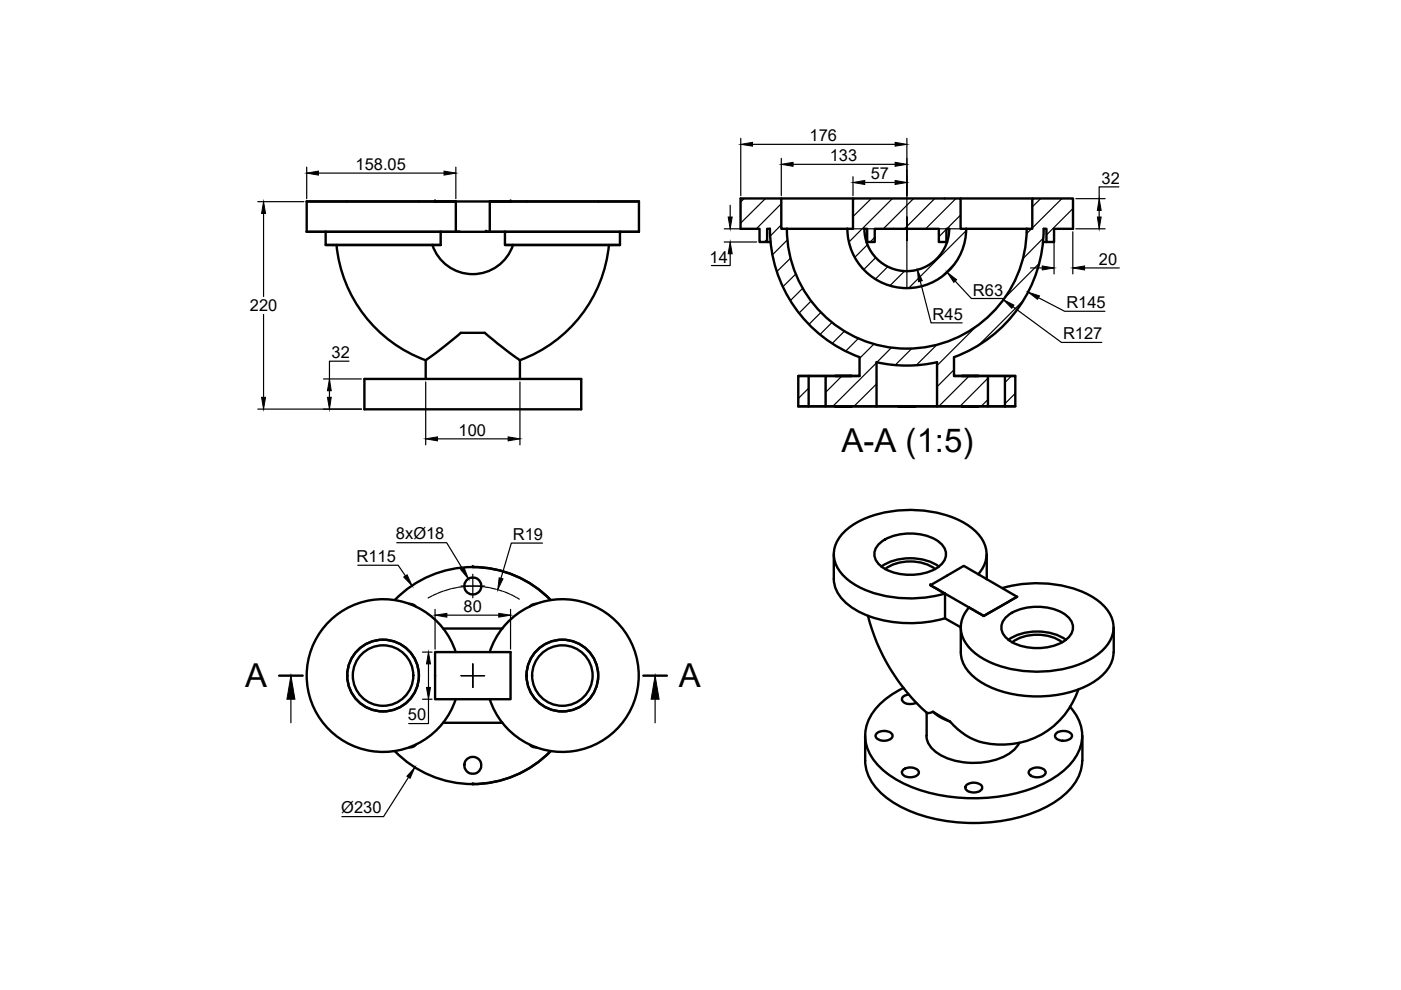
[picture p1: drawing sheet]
<svg xmlns="http://www.w3.org/2000/svg" width="297mm" height="210mm" viewBox="0 0 297 210" stroke-linecap="round" stroke-linejoin="round" font-family="sans-serif">
<!-- layer: MD_Visible -->
<g fill="none" stroke="#000" stroke-width=".51">
<path d="M65 42.7h70.5M65 49.1h32.5M65 42.7h31.6M65 49.1h4M65 42.7v6.4M69 49.1h24.4M69 51.9h24.4M69 49.1v2.8h24.4M71.3 51.9a29 29 0 0 0 18.9 24.5M92.2 42.7h4.4M93.4 49.1h13.7M93.4 49.1v2.8"/>
<path d="M96.6 42.7v6.4M103 49.1h32.5M103.8 42.7h4.4M103.8 42.7h31.7M103.8 42.7v6.4M107.1 49.1h24.3M107.1 51.9h24.3M107.1 49.1v2.8h24.3M108.8 51.9a9 9 0 0 1-8.6 6.2 9 9 0 0 1-8.5-6.2M129.1 51.9a29 29 0 0 1-18.9 24.5M131.4 49.1v2.8M131.4 49.1h4.1"/>
<path d="M135.5 42.7v6.4M162.6 51.3h.8M165.7 42.1v6.4h1.1M166.8 48.5h12.9M166.8 48.5a25.4 25.4 0 0 0 25.5 25.4 25.4 25.4 0 0 0 25.4-25.4M179.7 48.5h1.1v-6.4h22.9v6.4h1.2M179.7 48.5a12.6 12.6 0 0 0 12.6 12.6 12.6 12.6 0 0 0 12.6-12.6M180.8 42.1h-23.8v6.4h4v2.8h1.6v-2.8h.6a29 29 0 0 0 19.1 27.2l-.1 4h-7.2v6.4h10.8v-9.3a29 29 0 0 0 12.9 0v9.3h10.8v-6.4h-7.2v-4a29 29 0 0 0 19-27.2h.6v2.8h1.6v-2.8h4v-6.4h-8.6v6.4h-1.2M183.7 51.3h.2M200.7 51.3h-1.6v-2.8h-13.6v2.8h-1.6v-2.8h-.6a9 9 0 0 0 8.9 9 9 9 0 0 0 9.1-9h-.6v2.8h.1M203.7 42.1h15.2M204.9 48.5h12.8"/>
<path d="M221.1 51.3h.8M110.2 76.4l-4.7-3.6-2.7-2.2h-5.1l-4.5 3.7-2.9 2.1v3.9M110.2 76.4v3.9M169.2 79.7h13M171.5 79.7h3.5M177 79.7h3.6zM202.3 79.7h13M203.9 79.7h3.6zM209.5 79.7h3.6M213.1 79.7h2.2v6.4h-2.2zM77.3 80.3h45.9v6.5h-45.9zM169.2 86.1v-6.4h2.3v6.4"/>
<path d="M169.2 86.1h46.1M169.2 86.1h2.3M171.5 86.1h3.5M177 86.1h3.6zM185.8 86.1h12.9M190.5 86.1h3.6zM203.9 86.1h3.6zM209.5 86.1h3.6M176.8 117.5v5.2a7.8 7.8 0 0 0 4.2 6.4 25.3 25.3 0 0 0 19.3 2M186.2 115.5a9.9 9.9 0 0 1 8.4-2.3 7.8 7.8 0 0 1 5.6 3 2.96 2.96 0 0 1-1 3.9 11.3 11.3 0 0 1-12.4 0 2.96 2.96 0 0 1-.6-4.6zM209.2 117.5v5.3M86.7 128a1.83 1.83 0 0 1 1.4 .6"/>
<path d="M92.2 138.3h16v10h-16zM94 133.3h12.5M96.6 138.2a16.2 16.2 0 0 0-24.9-8.1 16.2 16.2 0 0 0 0 26.2 16.2 16.2 0 0 0 24.9-8.1M100.2 120.2a23 23 0 0 1 16.5 7 23 23 0 0 0-33 0M103.8 138.2a16.2 16.2 0 0 1 24.9-8.1 16.2 16.2 0 0 1 0 26.2 16.2 16.2 0 0 1-24.9-8.1M113.7 128a1.83 1.83 0 0 0-1.3 .6M184 130.6a40.5 40.5 0 0 0 12.7 20.6l1.1-.3 3.6 2.1M186.9 120.1a11.4 11.4 0 0 1 12.2 0M187.7 120.7a9.5 9.5 0 0 1 10.6 0M197.3 124.1l3.1 1.8M200.4 125.9v5.2l3.3 1.9M203.7 133.1v5.2a7.6 7.6 0 0 0 4.2 6.3 24.9 24.9 0 0 0 24 0 8 8 0 0 0 4.2-6.3"/>
<path d="M205.4 128.8l3.2 1.8M207.4 121.8a6.1 6.1 0 0 0-.2-8.8 18.6 18.6 0 0 0-11.8-4.8 23.6 23.6 0 0 0-15.1 3.5 6.7 6.7 0 0 0-3.2 7.6 11.4 11.4 0 0 0 7.3 6.1 26.7 26.7 0 0 0 15.9 .4M209.2 122.7v.1M212.5 124.7a25.1 25.1 0 0 1 19.5 2.1 7.8 7.8 0 0 1 4.1 6.5 8 8 0 0 1-4.7 6.4 25 25 0 0 1-23.7-.5 7.7 7.7 0 0 1-4-6.5 6.5 6.5 0 0 1 1.8-3.9M213.1 131.1a9.9 9.9 0 0 1 8.4-2.4 7.8 7.8 0 0 1 5.6 3 2.96 2.96 0 0 1-1 3.9 11.3 11.3 0 0 1-12.4 0 2.96 2.96 0 0 1-.6-4.5zM213.8 135.7a11.4 11.4 0 0 1 12.2 0M214.6 136.2a9.5 9.5 0 0 1 10.6 0M215.6 126.5l-7 4.1M215.6 126.5l-11.3-6.5-7 4.1 11.3 6.5M236.1 133.1v5.2M83.7 159.2a23 23 0 0 0 33 0 23 23 0 0 1-16.5 7M88.1 157.9a1.83 1.83 0 0 1-1.4 .6"/>
<path d="M94 153.2h12.5M112.4 157.9a1.83 1.83 0 0 0 1.3 .6M183.4 156v5.2a10.1 10.1 0 0 0 4.7 8.1 31.1 31.1 0 0 0 18.3 5.2 31.1 31.1 0 0 0 18.4-5.2 10.5 10.5 0 0 0 4.6-8.1M185.8 155.5a2.51 2.51 0 0 1 3.4 .2 1.13 1.13 0 0 1-1.2 1.3 1.81 1.81 0 0 1-2.4-1.1zM191.5 145.9a14.7 14.7 0 0 0-7.6 7.3 8.7 8.7 0 0 0 2.7 9.5 26.7 26.7 0 0 0 15.4 6.3 34.5 34.5 0 0 0 21.6-4.2 11.9 11.9 0 0 0 5.8-7.7 8.8 8.8 0 0 0-2.6-7.3M192.7 147.2l-.4 .1a.91 .91 0 0 0-1 .7 .91 .91 0 0 0 .6 1.1l1.2 .2 1.2-.3M196.4 156a5 5 0 0 0 3 4.1 15.4 15.4 0 0 0 15-.6l1.3-1.3 .4-.7M196.5 151.1v4.9M197.8 150.9l1.8 1.3 1.8 .8M223.9 155.5a2.33 2.33 0 0 1 3.4 .4 1.81 1.81 0 0 1-2.3 1.1 1.01 1.01 0 0 1-1-.4 1.01 1.01 0 0 1-.1-1.1zM228.6 146.2a16.9 16.9 0 0 1-22.9 10.2l-2.7-1.8-1.6-1.6M229.5 156v5.2"/>
<path d="M191.4 163.3a2.33 2.33 0 0 1 3.4 .4 1.73 1.73 0 0 1-2.3 1.1 1.01 1.01 0 0 1-1-.4 1.01 1.01 0 0 1-.1-1.1zM204.9 166.5a2.45 2.45 0 0 1 3.3 .2 1.12 1.12 0 0 1-1.2 1.3 2.03 2.03 0 0 1-2.3-.9zM218.3 163.3a2.39 2.39 0 0 1 3.3 .2 1.06 1.06 0 0 1-1.2 1.3 1.73 1.73 0 0 1-2.3-1.1z"/>
<circle cx="100.2" cy="124.2" r="1.8"/>
<circle cx="81.2" cy="143.2" r="6.4"/>
<circle cx="81.2" cy="143.2" r="7.6"/>
<circle cx="119.2" cy="143.2" r="6.4"/>
<circle cx="119.2" cy="143.2" r="7.6"/>
<circle cx="100.3" cy="162.3" r="1.8"/>
</g>
<g fill="#000">
<circle cx="92.2" cy="42.7" r=".25"/>
<circle cx="103" cy="49.1" r=".25"/>
<circle cx="108.2" cy="42.7" r=".25"/>
<circle cx="100.2" cy="120.2" r=".25"/>
<circle cx="197.3" cy="124.1" r=".25"/>
<circle cx="100.2" cy="166.3" r=".25"/>
</g>
<!-- layer: MD_Hatching -->
<g fill="none" stroke="#000" stroke-width=".25">
<path d="M157.8 42.1l-.7 .7M162.3 42.1l-5.2 5.2M162.7 50.7l-.6 .6M165.7 43.2l-5.3 5.3M165.7 47.7l-2.4 2.3M167 50.8l-3.2 3.2M167.6 54.7l-2.9 2.9M168.7 58.1l-2.7 2.7M183.9 51.9l-2.7 2.7M184.7 42.1l-3.9 3.8M185.5 50.3l-1 1M185.7 54.6l-2.6 2.6"/>
<path d="M188.2 56.6l-2.6 2.6M189.2 42.1l-9.2 9.2M191.8 57.5l-3.1 3.1M193.7 42.1l-6.4 6.4M198.2 42.1l-6.4 6.4M200.7 48.6l-1.6 1.6M202.6 42.1l-6.3 6.4M202.8 55.5l-3.5 3.5M203.7 45.6l-3 2.9M204.9 48.9l-12.2 12.2M218.7 48.5l-1.1 1.1M220.3 55.9l-7.4 7.3"/>
<path d="M220.6 42.1l-1.7 1.8M221.2 50.5l-4.3 4.4M225.1 42.1l-6.2 6.2M227.5 44.2l-5.6 5.6M169.5 79.7l-.3 .3M170.2 61.1l-2.6 2.6M172 63.8l-2.6 2.6M174.1 66.2l-2.6 2.5M176.4 68.4l-2.5 2.5M178.5 79.7l-3.5 3.5M179.1 70.2l-2.7 2.6M182 71.8l-2.7 2.6"/>
<path d="M185.3 72.9l-3.1 3.1M185.9 76.9l-9.3 9.2M189 73.7l-3.1 3.1M193.3 73.9l-3.5 3.5M198.6 73.1l-4.3 4.3M202.3 78.4l-3.6 3.6M205.5 79.7l-6.4 6.4M207 69.2l-8.3 8.3M214.5 79.7l-1.4 1.4M216.9 63.8l-9.4 9.4M171.5 82.3l-2.3 2.2M185.9 81.4l-4.8 4.7"/>
<path d="M185.9 85.9l-.3 .2M209.5 80.2l-5.9 5.9M209.5 84.7l-1.4 1.4M215.3 83.4l-2.2 2.2"/>
</g>
<!-- layer: Dim -->
<path d="M59.2 143.3h5M136.4 143.3h5" fill="none" stroke="#000" stroke-width=".51"/>
<path d="M61.7 148.3v4.9M138.9 148.3v4.9" fill="none" stroke="#000" stroke-width=".25"/>
<path d="M61.7 143.3l.8 5h-1.7zM138.9 143.3l.8 5h-1.7z" fill="#000" stroke="#000" stroke-width=".21"/>
<!-- layer: 0 -->
<g fill="none" stroke="#000" stroke-width=".25">
<path d="M65 35.4v6.7M67.5 36.7h26.6M96.6 35.4v6.7M157.1 29.3v12.2M159.6 30.6h30.2M165.7 33.6v7.9M168.1 34.8h21.7M180.8 37.5v4M183.3 38.7h6.5M192.3 29.3v31.7M237.2 39.6h-4.2v2.5M54.7 42.8h9.7"/>
<path d="M55.9 45.3v17.6M153.5 48.5h6.9M153.5 51.3h6.9M154.8 53.8v2.5h-4M154.8 43.5v2.5M179.7 48.5h25.1M195.1 59.6l2.3 8.9h6.6M202.5 59.6l3.5 3.7h6.6M218.5 56.8h2.5M223.5 49.1v9M227.5 49.1v9M228.1 42.1h6.2"/>
<path d="M228.1 48.5h6.2M230 56.8h7.3M233 44.6v1.4M55.9 66.7v17.5M74 76.6h-4.1v3.7M214.8 65l10.2 7.6h8.6M220.2 63.1l5.5 2.9h8.6M54.7 86.7h21.9M68.6 80.3h8M69.9 82.8v1.4M90.3 81v13.3M92.8 93h14.9"/>
<path d="M110.2 81v13.3M75.9 119.8h8.5l1.6 2.3M84.1 115.1h10.6l3.3 5.5M115 115.1h-6.6l-2.2 7.5M89.6 138.3h2M91.3 126.5l-.5 .3M91.6 126.4h-.2M92.2 129.2v8.4M92.6 125.9l-.9 .4M92.9 125.8h-.1M93.9 125.3l-.9 .4M94.2 125.3h-.1"/>
<path d="M94.7 130.4h11M95.3 124.9l-.9 .3M95.6 124.8l-.2 .1M96.7 124.6l-.9 .2M97 124.5l-.2 .1M97.7 124.2h5M98.1 124.4l-.9 .1M98.3 124.4h.1M99.5 124.3h-.9M99.7 124.3h.1M100 124.3h.9M100.2 121.8v4.9"/>
<path d="M101.1 124.3h.2M101.4 124.3l1 .1M102.5 124.4h.2M102.8 124.5l1 .1M103.9 124.6l.2 .1M104.2 124.7l1 .2M105.3 125h.2M105.6 125.1l.9 .2M106.7 125.4h.1M107 125.5l.9 .4M108 125.9l.2 .1M108.2 129.2v8.4"/>
<path d="M108.3 126.1l.8 .4M109.3 126.6h.1M109.6 126.7l.5 .3M89.6 148.3h2M90.8 148.3v5.1h-4.1M90.8 140.8v5M97.7 143.3h5M100.2 140.8v5M86.6 164.8l-5.3 8.3h-8.8"/>
</g>
<g fill="#000" stroke="#000" stroke-width=".21">
<path d="M65 36.7l2.5-.4v.8zM94.1 36.3l2.5 .4-2.5 .4zM157.1 30.6l2.5-.4v.8zM165.7 34.8l2.4-.4v.9zM180.8 38.7l2.5-.4v.8zM189.8 30.2l2.5 .4-2.5 .4zM189.8 38.3l2.5 .4-2.5 .4zM189.8 34.4l2.5 .4-2.5 .5zM55.9 42.8l.4 2.5h-.8zM154.4 46h.8l-.4 2.5zM154.8 51.3l.4 2.5h-.8zM194.5 57.2l1 2.3-.8 .2z"/>
<path d="M200.8 57.7l2 1.6-.6 .6zM221 56.4l2.5 .4-2.5 .4zM227.5 56.8l2.5-.4v.8zM232.7 46h.8l-.5 2.5zM233 42.1l.5 2.5h-.8zM212.7 63.5l2.3 1.2-.5 .7zM218 61.9l2.4 .8-.4 .8zM55.5 84.2h.8l-.4 2.5zM69.4 84.2h.8l-.3 2.5zM69.9 80.3l.3 2.5h-.8zM90.3 93l2.5-.4v.9zM107.7 92.6l2.5 .4-2.5 .5z"/>
<path d="M85.6 122.3l.7-.4 1.1 2.3zM92.2 130.4l2.5-.4v.9zM97.7 120.8l.7-.4 .9 2.3zM105.7 130l2.5 .4-2.5 .5zM105.8 122.5l.8 .2-1.1 2.3zM90.8 138.3l.5 2.5h-.9zM90.4 145.8h.9l-.5 2.5zM88 162.7l-1 2.3-.7-.4z"/>
</g>
<g font-size="7">
<text x="178.4" y="95.9">A-A (1:5)</text>
<text x="52" y="145.8">A</text>
<text x="143.9" y="145.8">A</text>
</g>
<g font-size="3.5">
<text x="171.7" y="29.9">176</text>
<text x="175.9" y="34.2">133</text>
<text x="75.4" y="36">158.05</text>
<text x="184.6" y="38.1">57</text>
<text x="233.6" y="38.9">32</text>
<text x="150.5" y="55.7">14</text>
<text x="233" y="56.1">20</text>
<text x="53" y="66">220</text>
<text x="206.3" y="62.7">R63</text>
<text x="226.1" y="65.4">R145</text>
<text x="197.7" y="67.8">R45</text>
<text x="225.4" y="72">R127</text>
<text x="70.3" y="75.9">32</text>
<text x="97.2" y="92.4">100</text>
<text x="75.6" y="119.2">R115</text>
<text x="83.9" y="114.3">8xØ18</text>
<text x="108.8" y="114.5">R19</text>
<text x="98.3" y="129.8">80</text>
<text x="86.5" y="152.7">50</text>
<text x="72.3" y="172.4">Ø230</text>
</g>
</svg>
